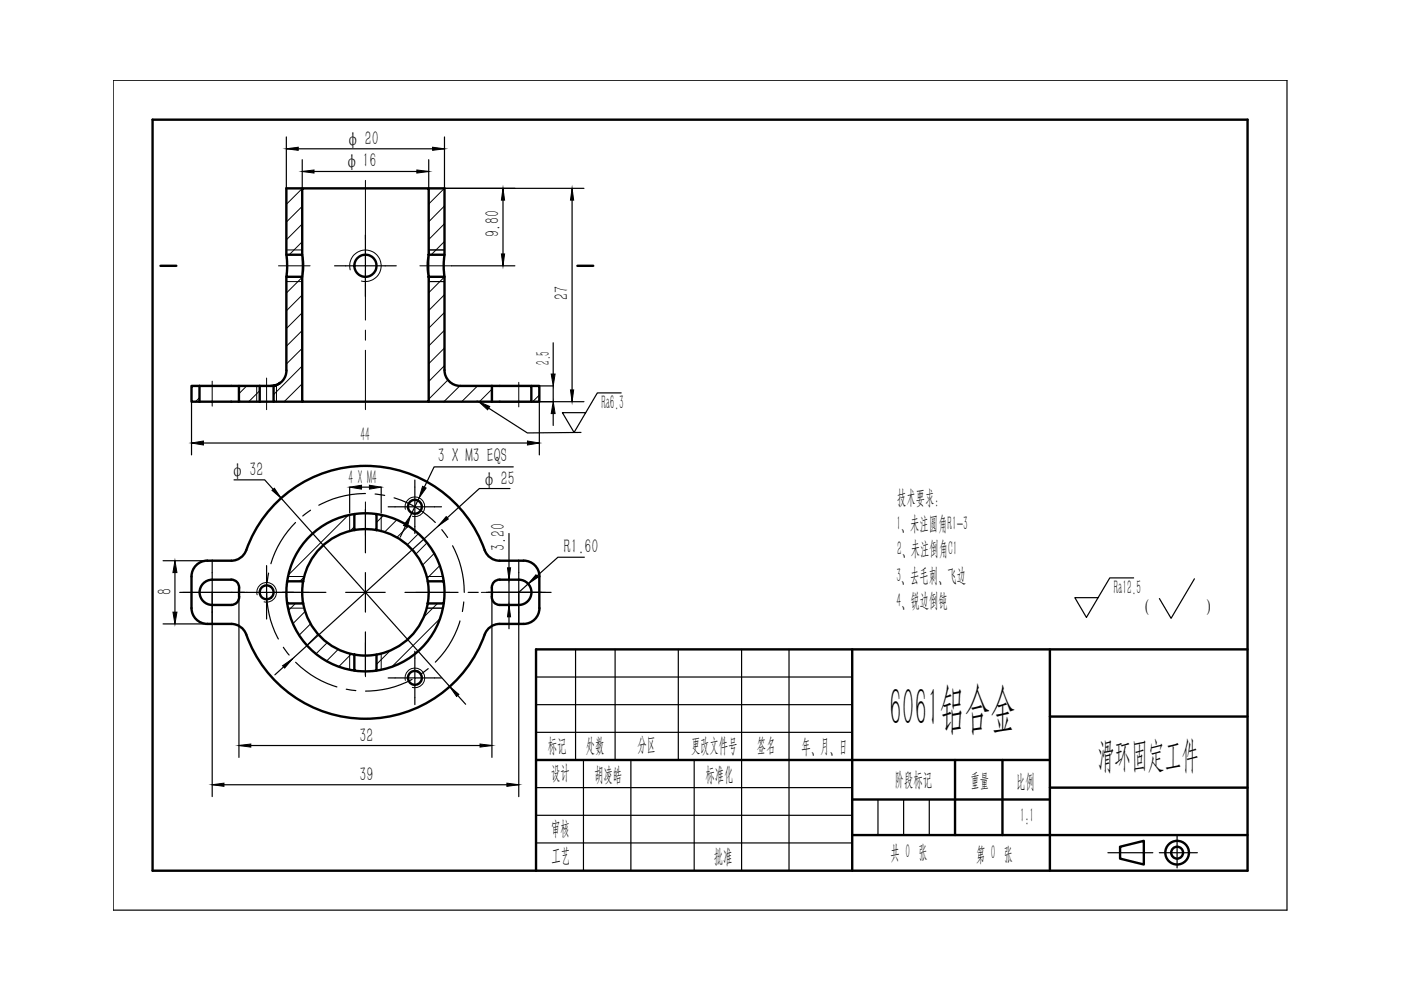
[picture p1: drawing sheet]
<svg xmlns="http://www.w3.org/2000/svg" width="297mm" height="210mm" viewBox="0 0 297 210" stroke-linecap="round" stroke-linejoin="round" font-family="sans-serif">
<g fill="none" stroke="#000" stroke-width=".25">
<path d="M24 17h248.9v176h-248.9zM122 137.7v23.4M130.4 137.7v23.4M143.8 137.7v23.4M157.2 137.7v46.9M167.3 137.7v46.9M113.7 143.5h67M113.7 149.4h67M113.7 155.3h67M113.7 167h67M113.7 172.9h67M113.7 178.7h67"/>
<path d="M123.7 161.1v23.5M133.8 161.1v23.5M147.2 161.1v23.5M186.1 169.5v7.6M191.6 169.5v7.6M197 169.5v7.6"/>
</g>
<g fill="none" stroke="#000" stroke-width=".51">
<path d="M32.3 25.4h232.2v159.2h-232.2zM64.1 39.9h-3.4v14.1l.2 2.4-.2 2.3h3.4M90.9 39.9h3.3v14.1M60.7 54h3.4M60.7 58.7v19.8M90.9 54a13 13 0 0 0 0 4.7v26.5h-26.8v-26.5a14.5 14.5 0 0 0 0-4.7v-14.1h26.8v14.1h3.3a16.2 16.2 0 0 0 0 4.7h-3.3M94.2 58.7v19.8M60.7 78.5a3.4 3.4 0 0 1-2.7 3.3M94.2 78.5a3.4 3.4 0 0 0 3.4 3.3h15.1v3.4h-21.8M42.3 81.8h-1.7v3.4h1.7M42.3 81.8h8.4M42.3 85.2h8.4"/>
<path d="M42.3 81.8v3.4M55.1 81.8h-4.4v3.4h4.4M55.1 81.8v3.4M55.1 85.2h2.9M57.4 81.8h.6M58 81.8v3.4h6.1M58.3 81.7l-3.2 .1M58.4 81.7l-.5 .1M59.3 81.2l-1 .5M59.4 81.2l-.2 .1M104.3 81.8v3.4M112.7 81.8h1.6v3.4h-1.6"/>
<path d="M75.1 109a16.4 16.4 0 0 1 4.7 0v3.4a13.1 13.1 0 0 0-4.7 0zM75.1 112.4a13.4 13.4 0 0 0-10.8 10.8M75.1 109a16.8 16.8 0 0 0-14.2 14.2M79.8 109a16.8 16.8 0 0 1 14.3 14.2M79.8 112.4a13.4 13.4 0 0 1 10.9 10.8M105.9 118.9h5.1a3.4 3.4 0 0 1 3.4 3.3M105.9 118.9a3.4 3.4 0 0 1-3.1-2.3 26.9 26.9 0 0 0-25.6-17.8 26.9 26.9 0 0 0-25.2 18.4 3.4 3.4 0 0 1-3 1.7h-5.1a3.3 3.3 0 0 0-3.3 3.3v6.7M40.6 128.9a3.4 3.4 0 0 0 3.3 3.4h5.1a3.4 3.4 0 0 1 3.2 2.2 26.9 26.9 0 0 0 25.6 17.9 26.9 26.9 0 0 0 25.2-18.4 3.4 3.4 0 0 1 2.9-1.7M49 122.9h-4a2.68 2.68 0 0 0-2.7 2.7 2.68 2.68 0 0 0 2.7 2.7h4a1.68 1.68 0 0 0 1.7-1.8M49 122.9a1.68 1.68 0 0 1 1.7 1.7M50.7 124.6v1.9M60.9 123.2h3.4a14.6 14.6 0 0 0 0 4.7h-3.4a16.3 16.3 0 0 1 0-4.5z"/>
<path d="M60.9 127.9a16.8 16.8 0 0 0 14.2 14.3M64.3 127.9a13.4 13.4 0 0 0 10.8 10.9M75.1 138.8a13.1 13.1 0 0 0 4.7 0v3.4l-2.3 .2-2.4-.2zM90.7 123.2h3.4l.1 1.9-.1 2.8h-3.4a14.1 14.1 0 0 0 0-4.7zM90.7 127.9a13.4 13.4 0 0 1-10.9 10.9M94.1 127.9a16.8 16.8 0 0 1-14.3 14.3M106 122.9a1.88 1.88 0 0 0-1.7 2.5 2.49 2.49 0 0 0 .7 2.6l.9 .3h4.1a2.68 2.68 0 0 0 2.7-2.7 2.68 2.68 0 0 0-2.7-2.7h-4.1M114.3 122.2v6.7M114.4 128.9a3.4 3.4 0 0 1-3.4 3.4h-5.1M180.7 137.7v46.9M222.6 137.7v46.9M264.5 137.7h-150.8v46.9"/>
<path d="M222.6 151.9h41.9M113.7 161.1h108.9M180.7 177.1h83.8M180.7 169.5h41.9M202.5 161.1v16M212.5 161.1v16M222.6 167h41.9M237.5 179.5l5-1.2v5l-5-1.3z"/>
<circle cx="77.5" cy="56.3" r="2.35"/>
<circle cx="88" cy="107.4" r="1.47"/>
<circle cx="56.5" cy="125.6" r="1.47"/>
<circle cx="88" cy="143.7" r="1.47"/>
<circle cx="249.6" cy="180.8" r="2.51"/>
<circle cx="249.6" cy="180.8" r="1.26"/>
</g>
<g fill="none" stroke="#000" stroke-width=".25">
<path d="M77.5 49.8v6.6h-6.6M84 56.4h-6.5v6.5M45 118.7v6.9h-6.9M56.5 119.9v5.7h-11.5v6.9M62.7 110.8a20.8 20.8 0 0 0-5.3 8.7M65.8 108.2l-1.6 1.2M77.5 104.6a20.9 20.9 0 0 0-9.9 2.5M77.5 108v9.2M79.5 104.7l2.1 .3M83.6 105.6a20.4 20.4 0 0 1 8.7 5.2M88 101.8v5.7h-5.7M93.6 107.5h-5.6v5.6"/>
<path d="M93.7 112.3l1.2 1.7M96 115.7a21.1 21.1 0 0 1 2.4 9.9M110 118.7v6.9h-4.2M56.5 125.6a20.8 20.8 0 0 0 2.5 9.9M56.9 121.5l-.3 2M59.9 125.6h9.2M60.1 137.2l1.2 1.7M60.7 125.6h-4.2v5.6M77.5 121.4v4.2h-4.2M77.5 134v9.2M81.7 125.6h-4.2v4.2M85.9 125.6h11.2"/>
<path d="M88 138.1v5.6h-5.7M97.5 131.6a20.6 20.6 0 0 1-5.2 8.8M98.3 127.6l-.3 2.1M99.3 125.6h2.1M103.1 125.6h13.7M114.2 125.6h-4.2v6.9M62.7 140.4a20.7 20.7 0 0 0 8.7 5.2M73.4 146.1l2 .3M87.4 144.1a20.4 20.4 0 0 1-9.9 2.4M90.8 141.8l-1.7 1.2M93.6 143.7h-5.6v5.7M249.6 177.3v6.7"/>
<path d="M234.9 180.8h9.5M245.8 180.8h8.1"/>
</g>
<!-- layer: 0 -->
<g fill="none" stroke="#000" stroke-width=".21">
<path d="M64.1 40l-3.4 3.3M94.2 39.9l-3.3 3.4M60.7 59.7h3.4M60.7 53h3.4M64.1 54v4.7M64.1 43.7l-3.4 3.4M64.1 47.5l-3.4 3.4M64.1 51.3l-2.8 2.7M64.1 58.8l-3.4 3.3M74.2 57.2a3.3 3.3 0 0 1 3-4.2 3.3 3.3 0 0 1 3.6 3.6 3.3 3.3 0 0 1-4.2 3M90.9 54v4.7M90.9 59.7h3.3"/>
<path d="M90.9 53h3.3M94.2 43.7l-3.3 3.3M94.2 47.4l-3.3 3.4M94.2 51.2l-2.8 2.8M94.2 58.7l-3.3 3.4M64.1 62.5l-3.4 3.4M64.1 66.3l-3.4 3.4M64.1 70.1l-3.4 3.3M64.1 73.8l-3.4 3.4M64.1 77.6l-6.1 6.1M94.2 62.5l-3.3 3.3M94.2 66.2l-3.3 3.4"/>
<path d="M94.2 70l-3.3 3.4M94.2 73.8l-3.3 3.3M94.2 77.5l-3.3 3.4M41 81.8l-.4 .4M42.3 84.3l-.8 .9M52.3 81.8l-1.6 1.7M54.4 81.8v3.4M55.1 81.8h2.9M55.1 82.8l-2.4 2.4M58.6 81.8v3.4M64.1 81.4l-3.9 3.8M64.1 85.1l-.1 .1"/>
<path d="M95 80.6l-4.1 4M97.5 81.8l-3.4 3.4M101.2 81.8l-3.3 3.4M104.3 82.5l-2.7 2.7M114.3 83.8l-1.4 1.4M73.8 109.2l-12.7 12.7M74.1 109.2v3.4M75.1 111.7l-.9 .9M80.8 109.2v3.4M81.3 109.3l-1.5 1.5M84.1 110.2l-2.6 2.6M86 108a2.08 2.08 0 0 1 1.8-2.6 2.08 2.08 0 0 1 2.2 2.2 2.08 2.08 0 0 1-2.6 1.9"/>
<path d="M86.6 111.5l-2.5 2.5M88.7 113.1l-2.4 2.4M90.5 115.1l-2.3 2.4M92.1 117.3l-2.5 2.5M93.2 119.9l-2.6 2.7M54.5 126.1a2.08 2.08 0 0 1 1.9-2.6 2.08 2.08 0 0 1 2.2 2.3 2.08 2.08 0 0 1-2.6 1.8M61.1 122.2h3.4M61.1 128.9h3.4M62.6 127.9l-1.4 1.5M64.5 122.4l-.9 .8M64.7 129.6l-2.6 2.6M65.9 132.3l-2.5 2.4"/>
<path d="M67.4 134.5l-2.3 2.3M69.4 136.3l-2.4 2.4M71.7 137.7l-2.5 2.5M74.1 138.6v3.4M74.5 138.7l-2.7 2.7M80.8 138.6v3.4M82.8 137.9l-3 3M90.5 122.2h3.4M90.5 128.9h3.4M92.8 127.9l-3 3M93.3 131.2l-10.2 10.2M94 122.9l-.3 .3"/>
<path d="M75.1 141.8l-.3 .3M86 144.3a2.08 2.08 0 0 1 1.8-2.7 2.08 2.08 0 0 1 2.2 2.3 2.08 2.08 0 0 1-2.6 1.8"/>
</g>
<g fill="#000" stroke="#000" stroke-width=".21">
<path d="M60.7 31.6l2.5-.4v.7zM64.1 36.4l2.5-.4v.7zM88.4 36l2.5 .4-2.5 .3zM91.7 31.2l2.5 .4-2.5 .3zM106.6 39.9l.4 2.5h-.7zM121.3 39.9l.3 2.5h-.6zM106.3 53.8h.7l-.4 2.6zM116.9 79.3h.8l-.4 2.5zM40.6 93.9l2.5-.4v.9zM101.5 85.2l2.3 1-.4 .7zM111.8 93.5l2.5 .4-2.5 .5zM117.3 85.2l.4 2.5h-.8z"/>
<path d="M121 82.7h.6l-.3 2.5zM57.7 104l.5-.5 1.4 2.1zM74.1 103.3l2.6-.4v.8zM78.3 102.9l2.5 .4-2.5 .4zM87 109.3l-.7 2.5-.7-.4zM89.6 103.1l.7 .4-1.4 2.1zM94.6 109.5l.4 .5-2 1.5zM37.1 118.9l.4 2.5h-.8zM36.7 129.8h.8l-.4 2.5zM59.9 141.2l2.1-1.5-1.6 1.9zM107.6 120.4h.7l-.4 2.5zM107.9 128.3l.4 2.5h-.7z"/>
<path d="M113.6 121.9l.5 .5-2.1 1.4zM50.7 158.1l2.5-.4v.7zM95.4 145.6l1.9 1.6-.5 .5zM101.8 157.7l2.5 .4-2.5 .3zM45 166.4l2.5-.4v.7zM107.5 166l2.5 .4-2.5 .3z"/>
</g>
<g fill="none" stroke="#000" stroke-width=".25">
<path d="M60.7 29v10.9M60.7 31.6h33.5M64.1 33.9v6M64.1 36.4h26.8M90.9 33.9v6M94.2 29v10.9h29.6M106.6 39.9v16.5M121.3 39.9v45.3M64.1 53v1M64.1 58.7v1M90.9 53v1M90.9 58.7v1"/>
<path d="M95.7 56.4h13.5M117.3 72.7v6.6M40.6 85.2v11.2M43.1 93.9h68.7M54.4 81.8h.7M58 81.8h.6M103.6 86.5l8.2 5.3 11.4-.1M104.3 85.2h19.5M108.8 99h-16.8l-2 4.3M114.3 85.2v11.2M114.4 81.8h2.9v3.4M117.3 87.7v2.5"/>
<path d="M131.7 83.3h-5.1l-4.9 8.4-2.5-4.2h5M34.6 118.9h9.3M49.6 101.7h6.5l42.6 47.6M74.1 103.3v5.5M76.7 103.3h1.6M80.8 103.3v5.5M85.9 111.6l-1 2.3M88.9 105.6l-1.9 3.7M107.9 113.1v20.2M108.1 103.6h-6.5l-43.3 39.5M123.9 118.1h-5.6l-8.3 7.5v43.3M34.6 132.3h9.3"/>
<path d="M37.1 121.4v8.4M45 125.6v43.3M50.7 125.6v35M104.3 125.6v35M110 122.9h.4M110 128.3h.4M240.4 122.5h-5.1l-5 8.4-2.4-4.2h4.9M50.7 158.1h53.6M45 166.4h65"/>
</g>
<path d="M34 56.4h3.4M122.4 56.4h3.4" fill="none" stroke="#000" stroke-width=".51"/>
<g fill="none" stroke="#000" stroke-width=".21">
<path d="M77.5 38.2v12.6M59 56.4h6.8M77.5 53v2.1M77.5 57.2v10.7M89 56.4h6.7M77.5 70v2.1M77.5 74.3v12.6M45 80.8v5.3M56.5 80.2v6.7M110 81.1v5.2M77.5 106.4v7.2M38.7 125.6h12"/>
<path d="M58.3 125.6h7.2M77.5 136.2v7.3M88.1 125.6h7.3M102.1 125.6h13.5"/>
</g>
<path d="M253.2 122.7l-4.9 8.4-2.5-4.2" fill="none" stroke="#000" stroke-width=".25"/>
<text font-size="11.4" x="188.5" y="153.9">6061铝合金</text>
<text font-size="7.6" x="232.7" y="162.5">滑环固定工件</text>
<g font-size="4.2">
<text x="73.2" y="35.5">φ 16</text>
<text x="73.4" y="30.7">φ 20</text>
<text x="105.8" y="50.3" transform="rotate(-90 105.8 50.3)">9.80</text>
<text x="120.4" y="63.6" transform="rotate(-90 120.4 63.6)">27</text>
<text x="116.6" y="77.4" transform="rotate(-90 116.6 77.4)">2.5</text>
<text x="127.5" y="86.6">Ra6.3</text>
<text x="76.4" y="93.6">44</text>
<text x="49" y="100.9">φ 32</text>
<text x="92.8" y="97.9">3 X M3 EQS</text>
<text x="73.9" y="102.6">4 X M4</text>
<text x="102.3" y="102.7">φ 25</text>
<text x="190.2" y="106.8">技术要求：</text>
<text x="190" y="112.3">1、未注圆角R1-3</text>
<text x="107.1" y="116.7" transform="rotate(-90 107.1 116.7)">3.20</text>
<text x="119.5" y="117.3">R1.60</text>
<text x="190.2" y="117.7">2、未注倒角C1</text>
<text x="190" y="123.3">3、去毛刺、飞边</text>
<text x="236.2" y="125.9">Ra12.5</text>
<text x="36.4" y="126.2" transform="rotate(-90 36.4 126.2)">8</text>
<text x="190.1" y="128.8">4、锐边倒钝</text>
<text x="76.2" y="157.2">32</text>
<text x="116.2" y="159.3">标记</text>
<text x="124.2" y="159.3">处数</text>
<text x="135.2" y="159.3">分区</text>
<text x="146.5" y="159.5">更改文件号</text>
<text x="160.5" y="159.5">签名</text>
<text x="170" y="159.6">年、月、日</text>
<text x="76.2" y="165.5">39</text>
<text x="116.9" y="165.2">设计</text>
<text x="126" y="165.6">胡凌皓</text>
<text x="149.6" y="165.7">标准化</text>
<text x="189.7" y="166.7">阶段标记</text>
<text x="205.8" y="166.9">重量</text>
<text x="215.5" y="167">比例</text>
<text x="116.9" y="177.1">审核</text>
<text x="216.3" y="174.3">1:1</text>
<text x="116.9" y="182.9">工艺</text>
<text x="151.3" y="183.1">批准</text>
<text x="188.8" y="182.2">共 0 张</text>
<text x="206.9" y="182.6">第 0 张</text>
</g>
<g font-size="4.1">
<text x="242.3" y="130.3">(</text>
<text x="255.9" y="130.3">)</text>
</g>
</svg>
